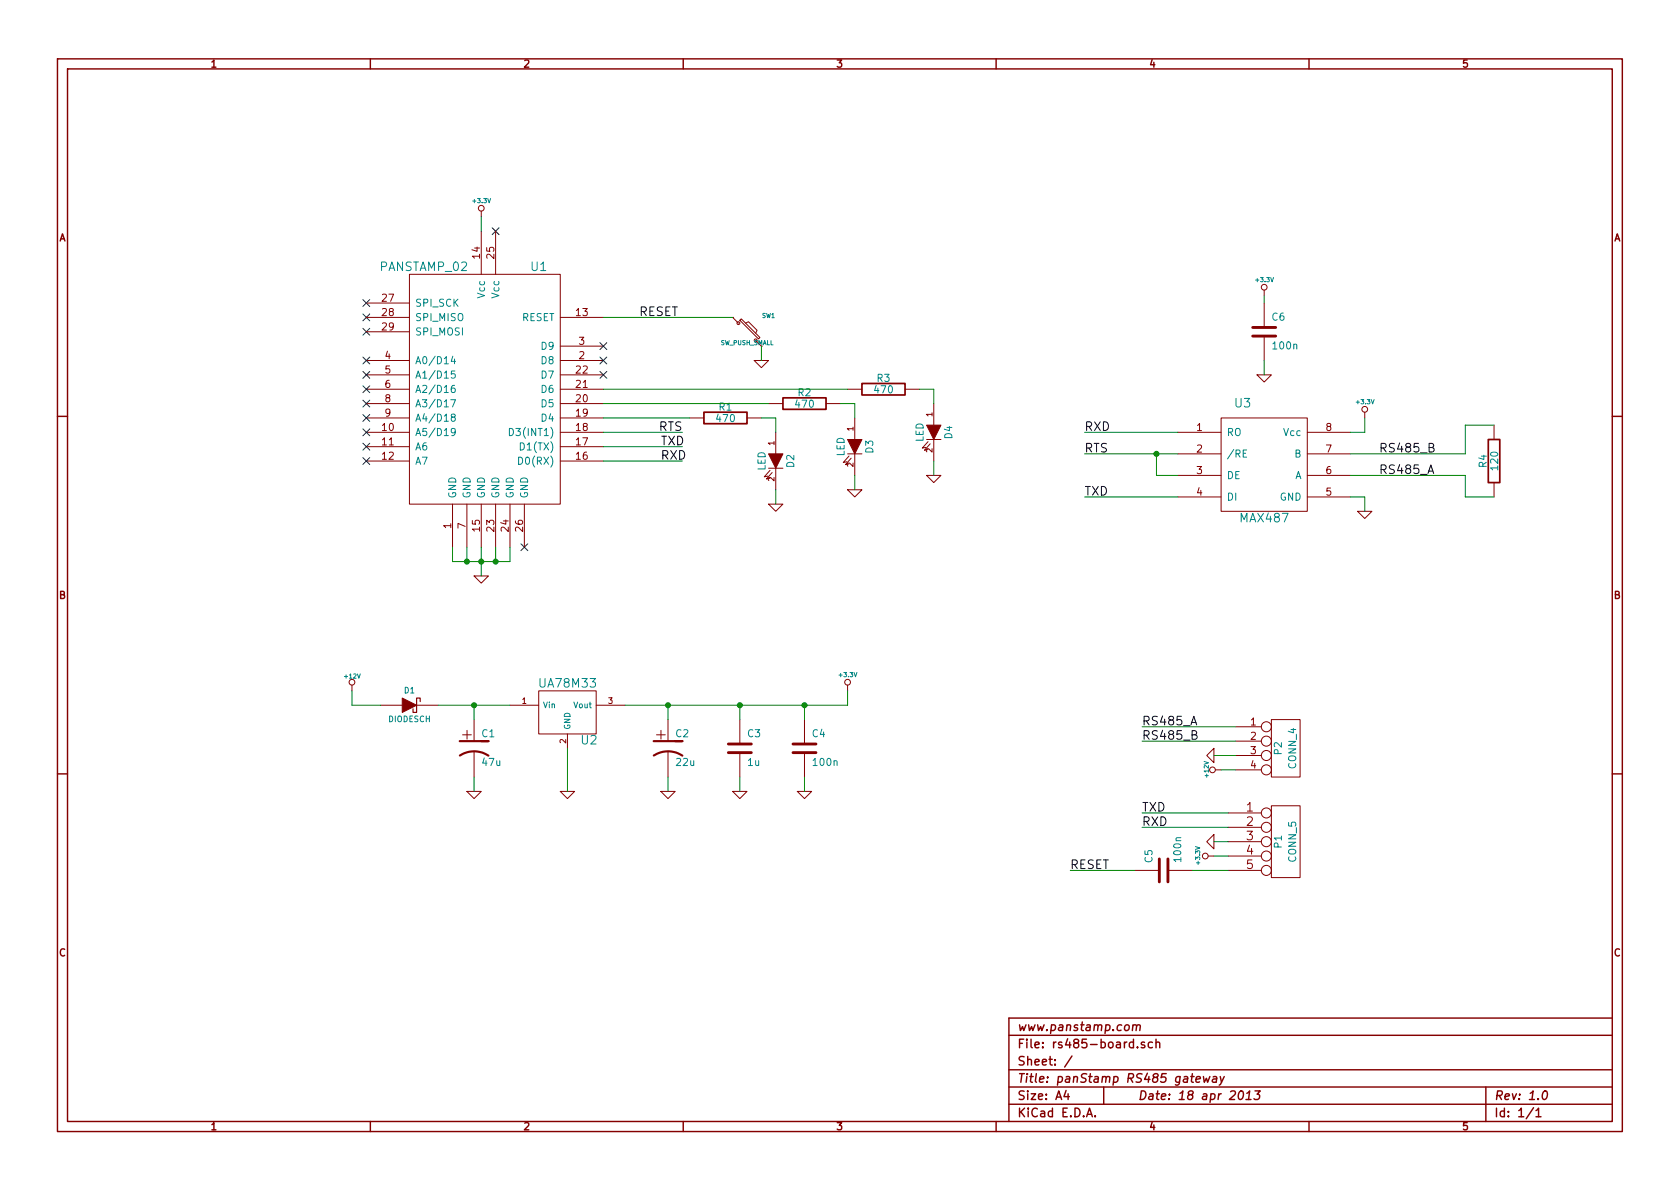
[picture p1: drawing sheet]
EESchema Schematic File Version 2  date Thu 18 Apr 2013 04:04:46 PM CEST
LIBS:power
LIBS:digi
LIBS:mycomponents
LIBS:device
LIBS:conn
LIBS:linear
LIBS:regul
LIBS:74xx
LIBS:cmos4000
LIBS:adc-dac
LIBS:memory
LIBS:xilinx
LIBS:special
LIBS:microcontrollers
LIBS:dsp
LIBS:microchip
LIBS:analog_switches
LIBS:motorola
LIBS:texas
LIBS:intel
LIBS:audio
LIBS:interface
LIBS:digital-audio
LIBS:philips
LIBS:display
LIBS:cypress
LIBS:siliconi
LIBS:contrib
LIBS:valves
LIBS:rs485-board-cache
EELAYER 24 0
EELAYER END
$Descr A4 11693 8268
encoding utf-8
Sheet 1 1
Title "panStamp RS485 gateway"
Date "18 apr 2013"
Rev "1.0"
Comp "www.panstamp.com"
Comment1 ""
Comment2 ""
Comment3 ""
Comment4 ""
$EndDescr
$Comp
L CP1 C2
U 1 1
P 4650 5200
F 0 "C2" H 4700 5300 50  0000 L CNN
F 1 "22u" H 4700 5100 50  0000 L CNN
F 2 "SMDCPOL_5" H 4650 5200 60  0001 C CNN
F 3 "" H 4650 5200 60  0001 C CNN
	1    4650 5200
	1    0    0    -1  
$EndComp
$Comp
L CP1 C1
U 1 1
P 3300 5200
F 0 "C1" H 3350 5300 50  0000 L CNN
F 1 "47u" H 3350 5100 50  0000 L CNN
F 2 "SMDCPOL_6.3" H 3300 5200 60  0001 C CNN
F 3 "" H 3300 5200 60  0001 C CNN
	1    3300 5200
	1    0    0    -1  
$EndComp
$Comp
L GND #PWR01
U 1 1
P 5300 2500
F 0 "#PWR01" H 5300 2500 30  0001 C CNN
F 1 "GND" H 5300 2430 30  0001 C CNN
F 2 "" H 5300 2500 60  0001 C CNN
F 3 "" H 5300 2500 60  0001 C CNN
	1    5300 2500
	1    0    0    -1  
$EndComp
$Comp
L SW_PUSH_SMALL SW1
U 1 1
P 5200 2300
F 0 "SW1" H 5350 2410 30  0000 C CNN
F 1 "SW_PUSH_SMALL" H 5200 2221 30  0000 C CNN
F 2 "switch-tact-noah" H 5200 2300 60  0001 C CNN
F 3 "" H 5200 2300 60  0001 C CNN
	1    5200 2300
	1    0    0    -1  
$EndComp
$Comp
L GND #PWR02
U 1 1
P 5400 3500
F 0 "#PWR02" H 5400 3500 30  0001 C CNN
F 1 "GND" H 5400 3430 30  0001 C CNN
F 2 "" H 5400 3500 60  0001 C CNN
F 3 "" H 5400 3500 60  0001 C CNN
	1    5400 3500
	1    0    0    -1  
$EndComp
$Comp
L LED D2
U 1 1
P 5400 3200
F 0 "D2" H 5400 3300 50  0000 C CNN
F 1 "LED" H 5400 3100 50  0000 C CNN
F 2 "SM0603S" H 5400 3200 60  0001 C CNN
F 3 "" H 5400 3200 60  0001 C CNN
	1    5400 3200
	0    1    1    0   
$EndComp
$Comp
L R R1
U 1 1
P 5050 2900
F 0 "R1" V 5130 2900 50  0000 C CNN
F 1 "470" V 5050 2900 50  0000 C CNN
F 2 "SM0603S" H 5050 2900 60  0001 C CNN
F 3 "" H 5050 2900 60  0001 C CNN
	1    5050 2900
	0    -1   -1   0   
$EndComp
Text Label 7450 6050 0    60   ~ 0
RESET
Text Label 7950 5750 0    60   ~ 0
RXD
Text Label 7950 5650 0    60   ~ 0
TXD
$Comp
L +3.3V #PWR03
U 1 1
P 8450 5950
F 0 "#PWR03" H 8450 5910 30  0001 C CNN
F 1 "+3.3V" H 8450 6060 30  0000 C CNN
F 2 "" H 8450 5950 60  0001 C CNN
F 3 "" H 8450 5950 60  0001 C CNN
	1    8450 5950
	0    -1   -1   0   
$EndComp
$Comp
L GND #PWR04
U 1 1
P 8450 5850
F 0 "#PWR04" H 8450 5850 30  0001 C CNN
F 1 "GND" H 8450 5780 30  0001 C CNN
F 2 "" H 8450 5850 60  0001 C CNN
F 3 "" H 8450 5850 60  0001 C CNN
	1    8450 5850
	0    1    1    0   
$EndComp
$Comp
L CONN_5 P1
U 1 1
P 8950 5850
F 0 "P1" V 8900 5850 50  0000 C CNN
F 1 "CONN_5" V 9000 5850 50  0000 C CNN
F 2 "PIN_ARRAY_5X1" H 8950 5850 60  0001 C CNN
F 3 "" H 8950 5850 60  0001 C CNN
	1    8950 5850
	1    0    0    -1  
$EndComp
NoConn ~ 3650 3800
NoConn ~ 2550 2300
NoConn ~ 2550 2200
NoConn ~ 2550 2100
NoConn ~ 3450 1600
Text Label 4450 2200 0    60   ~ 0
RESET
$Comp
L +3.3V #PWR05
U 1 1
P 3350 1500
F 0 "#PWR05" H 3350 1460 30  0001 C CNN
F 1 "+3.3V" H 3350 1610 30  0000 C CNN
F 2 "" H 3350 1500 60  0001 C CNN
F 3 "" H 3350 1500 60  0001 C CNN
	1    3350 1500
	1    0    0    -1  
$EndComp
$Comp
L GND #PWR06
U 1 1
P 3350 4000
F 0 "#PWR06" H 3350 4000 30  0001 C CNN
F 1 "GND" H 3350 3930 30  0001 C CNN
F 2 "" H 3350 4000 60  0001 C CNN
F 3 "" H 3350 4000 60  0001 C CNN
	1    3350 4000
	1    0    0    -1  
$EndComp
Text Label 4600 3200 0    60   ~ 0
RXD
Text Label 4600 3100 0    60   ~ 0
TXD
$Comp
L +12V #PWR07
U 1 1
P 2450 4800
F 0 "#PWR07" H 2450 4750 20  0001 C CNN
F 1 "+12V" H 2450 4900 30  0000 C CNN
F 2 "" H 2450 4800 60  0001 C CNN
F 3 "" H 2450 4800 60  0001 C CNN
	1    2450 4800
	1    0    0    -1  
$EndComp
$Comp
L +3.3V #PWR08
U 1 1
P 5900 4800
F 0 "#PWR08" H 5900 4760 30  0001 C CNN
F 1 "+3.3V" H 5900 4910 30  0000 C CNN
F 2 "" H 5900 4800 60  0001 C CNN
F 3 "" H 5900 4800 60  0001 C CNN
	1    5900 4800
	1    0    0    -1  
$EndComp
$Comp
L LF33 U2
U 1 1
P 3950 4950
F 0 "U2" H 4100 4754 60  0000 C CNN
F 1 "UA78M33" H 3950 5150 60  0000 C CNN
F 2 "SOT223" H 3950 4950 60  0001 C CNN
F 3 "" H 3950 4950 60  0001 C CNN
	1    3950 4950
	1    0    0    -1  
$EndComp
$Comp
L GND #PWR09
U 1 1
P 5600 5500
F 0 "#PWR09" H 5600 5500 30  0001 C CNN
F 1 "GND" H 5600 5430 30  0001 C CNN
F 2 "" H 5600 5500 60  0001 C CNN
F 3 "" H 5600 5500 60  0001 C CNN
	1    5600 5500
	1    0    0    -1  
$EndComp
$Comp
L C C4
U 1 1
P 5600 5200
F 0 "C4" H 5650 5300 50  0000 L CNN
F 1 "100n" H 5650 5100 50  0000 L CNN
F 2 "SM0603S" H 5600 5200 60  0001 C CNN
F 3 "" H 5600 5200 60  0001 C CNN
	1    5600 5200
	1    0    0    -1  
$EndComp
$Comp
L DIODESCH D1
U 1 1
P 2850 4900
F 0 "D1" H 2850 5000 40  0000 C CNN
F 1 "DIODESCH" H 2850 4800 40  0000 C CNN
F 2 "SMA" H 2850 4900 60  0001 C CNN
F 3 "" H 2850 4900 60  0001 C CNN
	1    2850 4900
	1    0    0    -1  
$EndComp
$Comp
L GND #PWR010
U 1 1
P 3950 5500
F 0 "#PWR010" H 3950 5500 30  0001 C CNN
F 1 "GND" H 3950 5430 30  0001 C CNN
F 2 "" H 3950 5500 60  0001 C CNN
F 3 "" H 3950 5500 60  0001 C CNN
	1    3950 5500
	1    0    0    -1  
$EndComp
$Comp
L GND #PWR011
U 1 1
P 3300 5500
F 0 "#PWR011" H 3300 5500 30  0001 C CNN
F 1 "GND" H 3300 5430 30  0001 C CNN
F 2 "" H 3300 5500 60  0001 C CNN
F 3 "" H 3300 5500 60  0001 C CNN
	1    3300 5500
	1    0    0    -1  
$EndComp
$Comp
L GND #PWR012
U 1 1
P 4650 5500
F 0 "#PWR012" H 4650 5500 30  0001 C CNN
F 1 "GND" H 4650 5430 30  0001 C CNN
F 2 "" H 4650 5500 60  0001 C CNN
F 3 "" H 4650 5500 60  0001 C CNN
	1    4650 5500
	1    0    0    -1  
$EndComp
$Comp
L GND #PWR013
U 1 1
P 5150 5500
F 0 "#PWR013" H 5150 5500 30  0001 C CNN
F 1 "GND" H 5150 5430 30  0001 C CNN
F 2 "" H 5150 5500 60  0001 C CNN
F 3 "" H 5150 5500 60  0001 C CNN
	1    5150 5500
	1    0    0    -1  
$EndComp
$Comp
L C C3
U 1 1
P 5150 5200
F 0 "C3" H 5200 5300 50  0000 L CNN
F 1 "1u" H 5200 5100 50  0000 L CNN
F 2 "SM0603S" H 5150 5200 60  0001 C CNN
F 3 "" H 5150 5200 60  0001 C CNN
	1    5150 5200
	1    0    0    -1  
$EndComp
$Comp
L PANSTAMP_02 U1
U 1 1
P 3350 2750
F 0 "U1" H 3750 3650 60  0000 C CNN
F 1 "PANSTAMP_02" H 2950 3650 60  0000 C CNN
F 2 "PANSTAMP_02" H 3350 2750 60  0001 C CNN
F 3 "" H 3350 2750 60  0001 C CNN
	1    3350 2750
	1    0    0    -1  
$EndComp
$Comp
L CONN_4 P2
U 1 1
P 8950 5200
F 0 "P2" V 8900 5200 50  0000 C CNN
F 1 "CONN_4" V 9000 5200 50  0000 C CNN
F 2 "bornier4" H 8950 5200 60  0001 C CNN
F 3 "~" H 8950 5200 60  0000 C CNN
	1    8950 5200
	1    0    0    -1  
$EndComp
$Comp
L GND #PWR014
U 1 1
P 8450 5250
F 0 "#PWR014" H 8450 5250 30  0001 C CNN
F 1 "GND" H 8450 5180 30  0001 C CNN
F 2 "" H 8450 5250 60  0001 C CNN
F 3 "" H 8450 5250 60  0001 C CNN
	1    8450 5250
	0    1    1    0   
$EndComp
Text Label 7950 5050 0    60   ~ 0
RS485_A
Text Label 7950 5150 0    60   ~ 0
RS485_B
$Comp
L +12V #PWR015
U 1 1
P 8500 5350
F 0 "#PWR015" H 8500 5300 20  0001 C CNN
F 1 "+12V" H 8500 5450 30  0000 C CNN
F 2 "" H 8500 5350 60  0001 C CNN
F 3 "" H 8500 5350 60  0001 C CNN
	1    8500 5350
	0    -1   -1   0   
$EndComp
$Comp
L C C5
U 1 1
P 8100 6050
F 0 "C5" H 8150 6150 50  0000 L CNN
F 1 "100n" H 8150 5950 50  0000 L CNN
F 2 "SM0603S" H 8100 6050 60  0001 C CNN
F 3 "" H 8100 6050 60  0001 C CNN
	1    8100 6050
	0    -1   -1   0   
$EndComp
Wire Wire Line
	3300 5400 3300 5500
Wire Wire Line
	4650 5400 4650 5500
Wire Wire Line
	5100 2200 4200 2200
Wire Wire Line
	5400 3400 5400 3500
Wire Wire Line
	4200 2900 4800 2900
Wire Wire Line
	8550 5850 8450 5850
Wire Wire Line
	8550 5750 7950 5750
Wire Wire Line
	3350 4000 3350 3800
Connection ~ 3350 3900
Wire Wire Line
	3550 3800 3550 3900
Wire Wire Line
	3550 3900 3150 3900
Wire Wire Line
	3150 3900 3150 3800
Wire Wire Line
	4200 3100 4750 3100
Wire Wire Line
	2450 4800 2450 4900
Wire Wire Line
	2450 4900 2650 4900
Wire Wire Line
	4350 4900 5900 4900
Connection ~ 5600 4900
Wire Wire Line
	5600 5000 5600 4900
Connection ~ 3300 4900
Wire Wire Line
	5150 5400 5150 5500
Connection ~ 4650 4900
Wire Wire Line
	5150 4900 5150 5000
Connection ~ 5150 4900
Wire Wire Line
	5900 4900 5900 4800
Wire Wire Line
	5600 5400 5600 5500
Wire Wire Line
	3050 4900 3550 4900
Wire Wire Line
	3950 5200 3950 5500
Wire Wire Line
	4200 3200 4750 3200
Wire Wire Line
	3450 3800 3450 3900
Connection ~ 3450 3900
Wire Wire Line
	3250 3800 3250 3900
Connection ~ 3250 3900
Wire Wire Line
	3350 1600 3350 1500
Wire Wire Line
	8550 5650 7950 5650
Wire Wire Line
	8550 5950 8450 5950
Wire Wire Line
	5300 2900 5400 2900
Wire Wire Line
	5400 2900 5400 3000
Wire Wire Line
	5300 2400 5300 2500
Wire Wire Line
	4650 5000 4650 4900
Wire Wire Line
	3300 5000 3300 4900
Wire Wire Line
	8600 5050 7950 5050
Wire Wire Line
	8600 5150 7950 5150
Wire Wire Line
	8600 5350 8500 5350
Wire Wire Line
	8600 5250 8450 5250
Wire Wire Line
	8300 6050 8550 6050
Wire Wire Line
	7900 6050 7450 6050
Wire Wire Line
	4200 3000 4750 3000
Text Label 4750 3000 2    60   ~ 0
RTS
$Comp
L MAX487 U3
U 1 1
P 8800 3250
F 0 "U3" H 8650 3700 60  0000 C CNN
F 1 "MAX487" H 8800 2900 60  0000 C CNN
F 2 "SO8E" H 8800 3250 50  0001 C CNN
F 3 "~" H 8800 3250 60  0000 C CNN
	1    8800 3250
	1    0    0    -1  
$EndComp
$Comp
L R R4
U 1 1
P 10400 3200
F 0 "R4" V 10480 3200 50  0000 C CNN
F 1 "120" V 10400 3200 50  0000 C CNN
F 2 "SM0603S" H 10400 3200 60  0001 C CNN
F 3 "" H 10400 3200 60  0001 C CNN
	1    10400 3200
	-1   0    0    1   
$EndComp
Wire Wire Line
	9400 3150 10200 3150
Wire Wire Line
	10200 2950 10400 2950
Wire Wire Line
	9400 3300 10200 3300
Wire Wire Line
	10200 3450 10400 3450
Wire Wire Line
	10200 3150 10200 2950
Wire Wire Line
	10200 3300 10200 3450
Text Label 9600 3300 0    60   ~ 0
RS485_A
Text Label 9600 3150 0    60   ~ 0
RS485_B
$Comp
L +3.3V #PWR016
U 1 1
P 9500 2900
F 0 "#PWR016" H 9500 2860 30  0001 C CNN
F 1 "+3.3V" H 9500 3010 30  0000 C CNN
F 2 "" H 9500 2900 60  0001 C CNN
F 3 "" H 9500 2900 60  0001 C CNN
	1    9500 2900
	1    0    0    -1  
$EndComp
$Comp
L GND #PWR017
U 1 1
P 9500 3550
F 0 "#PWR017" H 9500 3550 30  0001 C CNN
F 1 "GND" H 9500 3480 30  0001 C CNN
F 2 "" H 9500 3550 60  0001 C CNN
F 3 "" H 9500 3550 60  0001 C CNN
	1    9500 3550
	1    0    0    -1  
$EndComp
Wire Wire Line
	9400 3000 9500 3000
Wire Wire Line
	9500 3000 9500 2900
Wire Wire Line
	9400 3450 9500 3450
Wire Wire Line
	9500 3450 9500 3550
Wire Wire Line
	8200 3000 7550 3000
Wire Wire Line
	8200 3450 7550 3450
Text Label 7550 3000 0    60   ~ 0
RXD
Text Label 7550 3450 0    60   ~ 0
TXD
Wire Wire Line
	7550 3150 8200 3150
Wire Wire Line
	8050 3150 8050 3300
Wire Wire Line
	8050 3300 8200 3300
Connection ~ 8050 3150
Text Label 7550 3150 0    60   ~ 0
RTS
NoConn ~ 4200 2600
NoConn ~ 4200 2500
NoConn ~ 4200 2400
$Comp
L GND #PWR018
U 1 1
P 5950 3400
F 0 "#PWR018" H 5950 3400 30  0001 C CNN
F 1 "GND" H 5950 3330 30  0001 C CNN
F 2 "" H 5950 3400 60  0001 C CNN
F 3 "" H 5950 3400 60  0001 C CNN
	1    5950 3400
	1    0    0    -1  
$EndComp
$Comp
L LED D3
U 1 1
P 5950 3100
F 0 "D3" H 5950 3200 50  0000 C CNN
F 1 "LED" H 5950 3000 50  0000 C CNN
F 2 "SM0603S" H 5950 3100 60  0001 C CNN
F 3 "" H 5950 3100 60  0001 C CNN
	1    5950 3100
	0    1    1    0   
$EndComp
$Comp
L R R2
U 1 1
P 5600 2800
F 0 "R2" V 5680 2800 50  0000 C CNN
F 1 "470" V 5600 2800 50  0000 C CNN
F 2 "SM0603S" H 5600 2800 60  0001 C CNN
F 3 "" H 5600 2800 60  0001 C CNN
	1    5600 2800
	0    -1   -1   0   
$EndComp
Wire Wire Line
	5950 3300 5950 3400
Wire Wire Line
	5850 2800 5950 2800
Wire Wire Line
	5950 2800 5950 2900
$Comp
L GND #PWR019
U 1 1
P 6500 3300
F 0 "#PWR019" H 6500 3300 30  0001 C CNN
F 1 "GND" H 6500 3230 30  0001 C CNN
F 2 "" H 6500 3300 60  0001 C CNN
F 3 "" H 6500 3300 60  0001 C CNN
	1    6500 3300
	1    0    0    -1  
$EndComp
$Comp
L LED D4
U 1 1
P 6500 3000
F 0 "D4" H 6500 3100 50  0000 C CNN
F 1 "LED" H 6500 2900 50  0000 C CNN
F 2 "SM0603S" H 6500 3000 60  0001 C CNN
F 3 "" H 6500 3000 60  0001 C CNN
	1    6500 3000
	0    1    1    0   
$EndComp
$Comp
L R R3
U 1 1
P 6150 2700
F 0 "R3" V 6230 2700 50  0000 C CNN
F 1 "470" V 6150 2700 50  0000 C CNN
F 2 "SM0603S" H 6150 2700 60  0001 C CNN
F 3 "" H 6150 2700 60  0001 C CNN
	1    6150 2700
	0    -1   -1   0   
$EndComp
Wire Wire Line
	6500 3200 6500 3300
Wire Wire Line
	6400 2700 6500 2700
Wire Wire Line
	6500 2700 6500 2800
Wire Wire Line
	4200 2800 5350 2800
Wire Wire Line
	4200 2700 5900 2700
NoConn ~ 2550 3200
NoConn ~ 2550 3100
NoConn ~ 2550 3000
NoConn ~ 2550 2900
NoConn ~ 2550 2800
NoConn ~ 2550 2700
NoConn ~ 2550 2600
NoConn ~ 2550 2500
$Comp
L C C6
U 1 1
P 8800 2300
F 0 "C6" H 8850 2400 50  0000 L CNN
F 1 "100n" H 8850 2200 50  0000 L CNN
F 2 "SM0603S" H 8800 2300 60  0001 C CNN
F 3 "" H 8800 2300 60  0001 C CNN
	1    8800 2300
	1    0    0    -1  
$EndComp
$Comp
L +3.3V #PWR020
U 1 1
P 8800 2050
F 0 "#PWR020" H 8800 2010 30  0001 C CNN
F 1 "+3.3V" H 8800 2160 30  0000 C CNN
F 2 "" H 8800 2050 60  0001 C CNN
F 3 "" H 8800 2050 60  0001 C CNN
	1    8800 2050
	1    0    0    -1  
$EndComp
$Comp
L GND #PWR021
U 1 1
P 8800 2600
F 0 "#PWR021" H 8800 2600 30  0001 C CNN
F 1 "GND" H 8800 2530 30  0001 C CNN
F 2 "" H 8800 2600 60  0001 C CNN
F 3 "" H 8800 2600 60  0001 C CNN
	1    8800 2600
	1    0    0    -1  
$EndComp
Wire Wire Line
	8800 2100 8800 2050
Wire Wire Line
	8800 2500 8800 2600
$EndSCHEMATC
